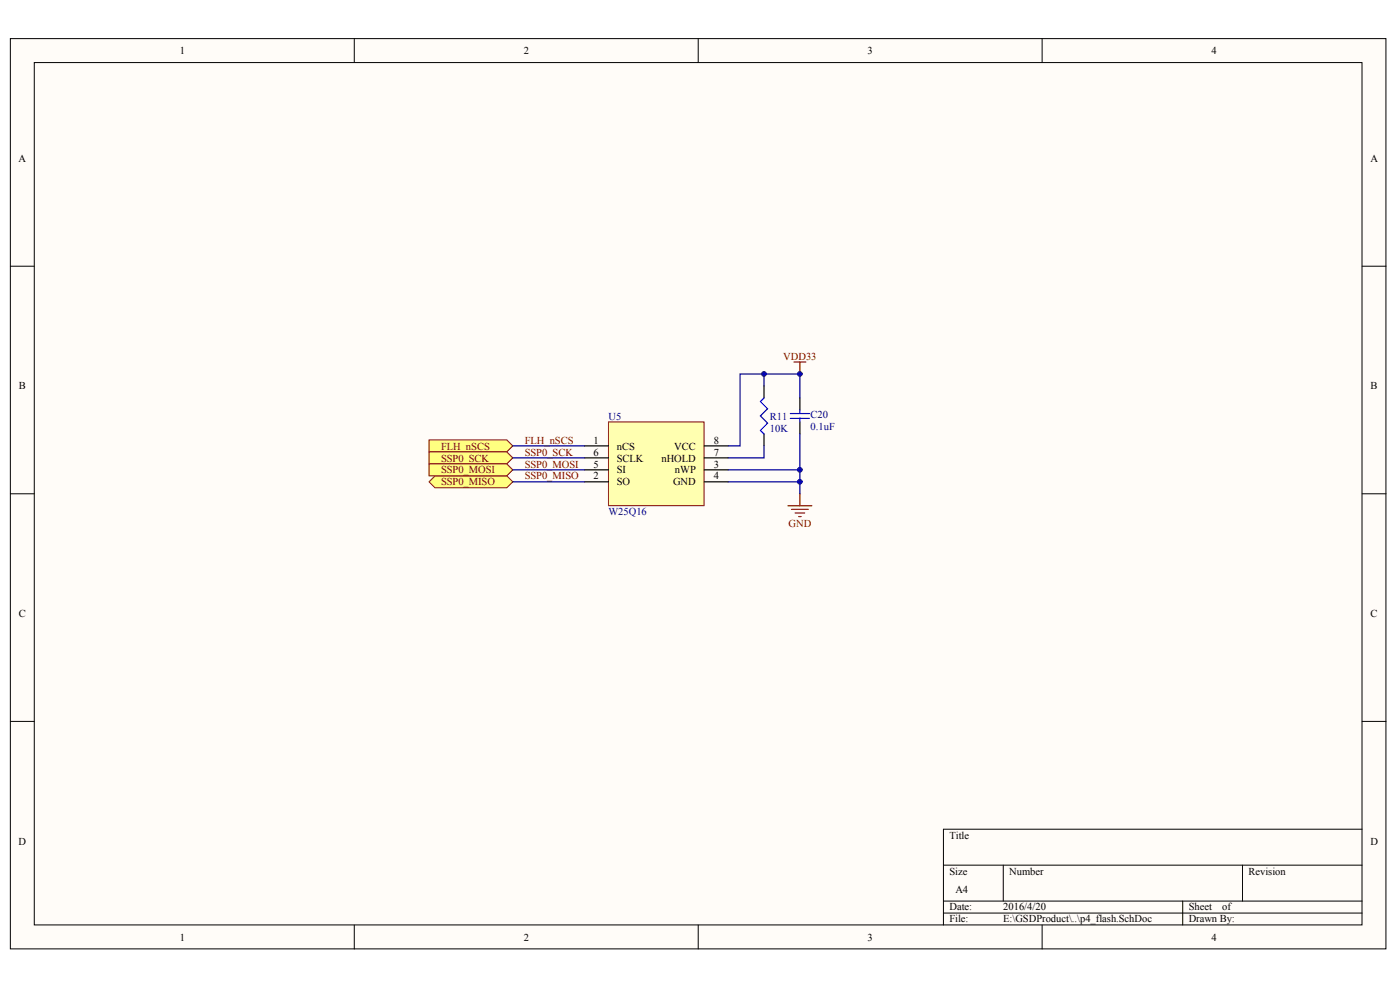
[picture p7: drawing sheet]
<svg xmlns="http://www.w3.org/2000/svg" width="296mm" height="209mm" viewBox="0 0 296 209" stroke-linecap="round" stroke-linejoin="round" font-family="sans-serif">
<g fill="#fffcf8" stroke="#000" stroke-width=".21">
<path d="M2.2 8.2h290.8v192.3h-290.8z"/>
<path d="M7.2 13.2h280.7v182.2h-280.7z"/>
</g>
<g fill="none" stroke="#000" stroke-width=".21">
<path d="M74.9 8.2v5M147.6 8.2v5M220.3 8.2v5M2.2 56.3h5M288 56.3h5M2.2 104.3h5M288 104.3h5M2.2 152.4h5M288 152.4h5M288 175.2h-88.5v20.3M74.9 195.5v5M147.6 195.5v5"/>
<path d="M199.5 182.8h88.5M199.5 190.4h88.5M199.5 192.9h88.5M212.1 182.8v7.6M220.3 195.5v5M250 190.4v5.1M262.7 182.8v7.6"/>
</g>
<path d="M128.6 89.2h20.2v17.7h-20.2z" fill="#ffffb0" stroke="#800000" stroke-width=".21"/>
<path d="M123.6 94.2h5M123.6 99.3h5M123.6 96.8h5M148.9 94.2h5M148.9 99.3h5M148.9 96.8h5M161.5 81.6v2.5M161.5 91.7v2.5M169.1 84.1v2.5M169.1 89.2v2.5M123.6 101.8h5M148.9 101.8h5" fill="none" stroke="#000" stroke-width=".25"/>
<path d="M161.5 84.1l-.7 .8 1.5 1.5-1.5 1.5 1.5 1.5-1.5 1.5 .7 .8M167.1 87.4h4M167.1 88.4h4M169.1 86.6v.8M169.1 88.4v.8" fill="none" stroke="#00f" stroke-width=".25"/>
<path d="M161.5 79v2.6M153.9 99.3h15.2v2.5M161.5 94.2v2.6h-7.6M169.1 84.1v-5.1h-12.6v15.2h-2.6M169.1 91.7v7.6M153.9 101.8h15.2v2.5" fill="none" stroke="#000080" stroke-width=".25"/>
<path d="M167.8 76.5h2.6M169.1 76.5v2.5M166.6 106.9h5M167.3 107.6h3.6M168.1 108.4h2M168.9 109.2h.5M169.1 104.3v2.6" fill="none" stroke="#800000" stroke-width=".25"/>
<g fill="#ffff80" stroke="#800000" stroke-width=".21">
<path d="M90.7 93h16.4l1.3 1.2-1.3 1.3h-16.4z" fill-rule="evenodd"/>
<path d="M90.7 95.5h16.4l1.3 1.3-1.3 1.2h-16.4z" fill-rule="evenodd"/>
<path d="M92 100.6h15.1l1.3 1.2-1.3 1.3h-15.1l-1.3-1.3z" fill-rule="evenodd"/>
<path d="M90.7 98h16.4l1.3 1.3-1.3 1.3h-16.4z" fill-rule="evenodd"/>
</g>
<path d="M108.4 94.2h15.2M108.4 96.8h15.2M108.4 99.3h15.2M108.4 101.8h15.2" fill="none" stroke="#000080" stroke-width=".25"/>
<g fill="#000080" stroke="#000080" stroke-width=".21">
<circle cx="161.5" cy="79" r=".49"/>
<circle cx="169.1" cy="101.8" r=".49"/>
<circle cx="169.1" cy="99.3" r=".49"/>
<circle cx="169.1" cy="79" r=".49"/>
</g>
<g font-size="2.2">
<text x="38" y="11.4">1</text>
<text x="110.7" y="11.4">2</text>
<text x="183.4" y="11.4">3</text>
<text x="256.1" y="11.4">4</text>
<text x="3.9" y="34.2">A</text>
<text x="289.7" y="34.2">A</text>
<text x="4" y="82.3">B</text>
<text x="289.8" y="82.3">B</text>
<text x="125.5" y="93.7">1</text>
<text x="130.4" y="95">nCS</text>
<text x="142.6" y="95">VCC</text>
<text x="150.9" y="93.7">8</text>
<text x="125.5" y="101.3">2</text>
<text x="125.5" y="98.8">5</text>
<text x="125.5" y="96.3">6</text>
<text x="130.4" y="100.1">SI</text>
<text x="130.4" y="97.5">SCLK</text>
<text x="139.8" y="97.5">nHOLD</text>
<text x="142.7" y="100.1">nWP</text>
<text x="150.9" y="98.8">3</text>
<text x="150.9" y="101.3">4</text>
<text x="150.9" y="96.3">7</text>
<text x="130.4" y="102.6">SO</text>
<text x="142.3" y="102.6">GND</text>
<text x="4" y="130.4">C</text>
<text x="289.8" y="130.4">C</text>
<text x="3.9" y="178.5">D</text>
<text x="200.7" y="177.2">Title</text>
<text x="289.7" y="178.5">D</text>
<text x="200.7" y="184.8">Size</text>
<text x="213.4" y="184.8">Number</text>
<text x="263.9" y="184.8">Revision</text>
<text x="202" y="188.6">A4</text>
<text x="200.7" y="192.4">Date:</text>
<text x="200.7" y="194.9">File:</text>
<text x="212.1" y="192.4">2016/4/20</text>
<text x="212.1" y="194.9">E:\GSDProduct\..\p4_flash.SchDoc</text>
<text x="251.3" y="192.4">Sheet</text>
<text x="251.3" y="194.9">Drawn By:</text>
<text x="258.4" y="192.4">of</text>
<text x="38" y="198.7">1</text>
<text x="110.7" y="198.7">2</text>
<text x="183.4" y="198.7">3</text>
<text x="256.1" y="198.7">4</text>
</g>
<g font-size="2.2" fill="#800000">
<text x="165.6" y="76">VDD33</text>
<text x="93.2" y="95">FLH_nSCS</text>
<text x="110.9" y="93.7">FLH_nSCS</text>
<text x="93.2" y="97.5">SSP0_SCK</text>
<text x="93.2" y="100.1">SSP0_MOSI</text>
<text x="110.9" y="96.3">SSP0_SCK</text>
<text x="110.9" y="98.8">SSP0_MOSI</text>
<text x="110.9" y="101.3">SSP0_MISO</text>
<text x="93.2" y="102.6">SSP0_MISO</text>
<text x="166.7" y="111.4">GND</text>
</g>
<g font-size="2.2" fill="#000080">
<text x="128.6" y="88.7">U5</text>
<text x="162.8" y="88.7">R11</text>
<text x="171.4" y="88.4">C20</text>
<text x="162.8" y="91.2">10K</text>
<text x="171.4" y="90.9">0.1uF</text>
<text x="128.6" y="108.9">W25Q16</text>
</g>
</svg>
